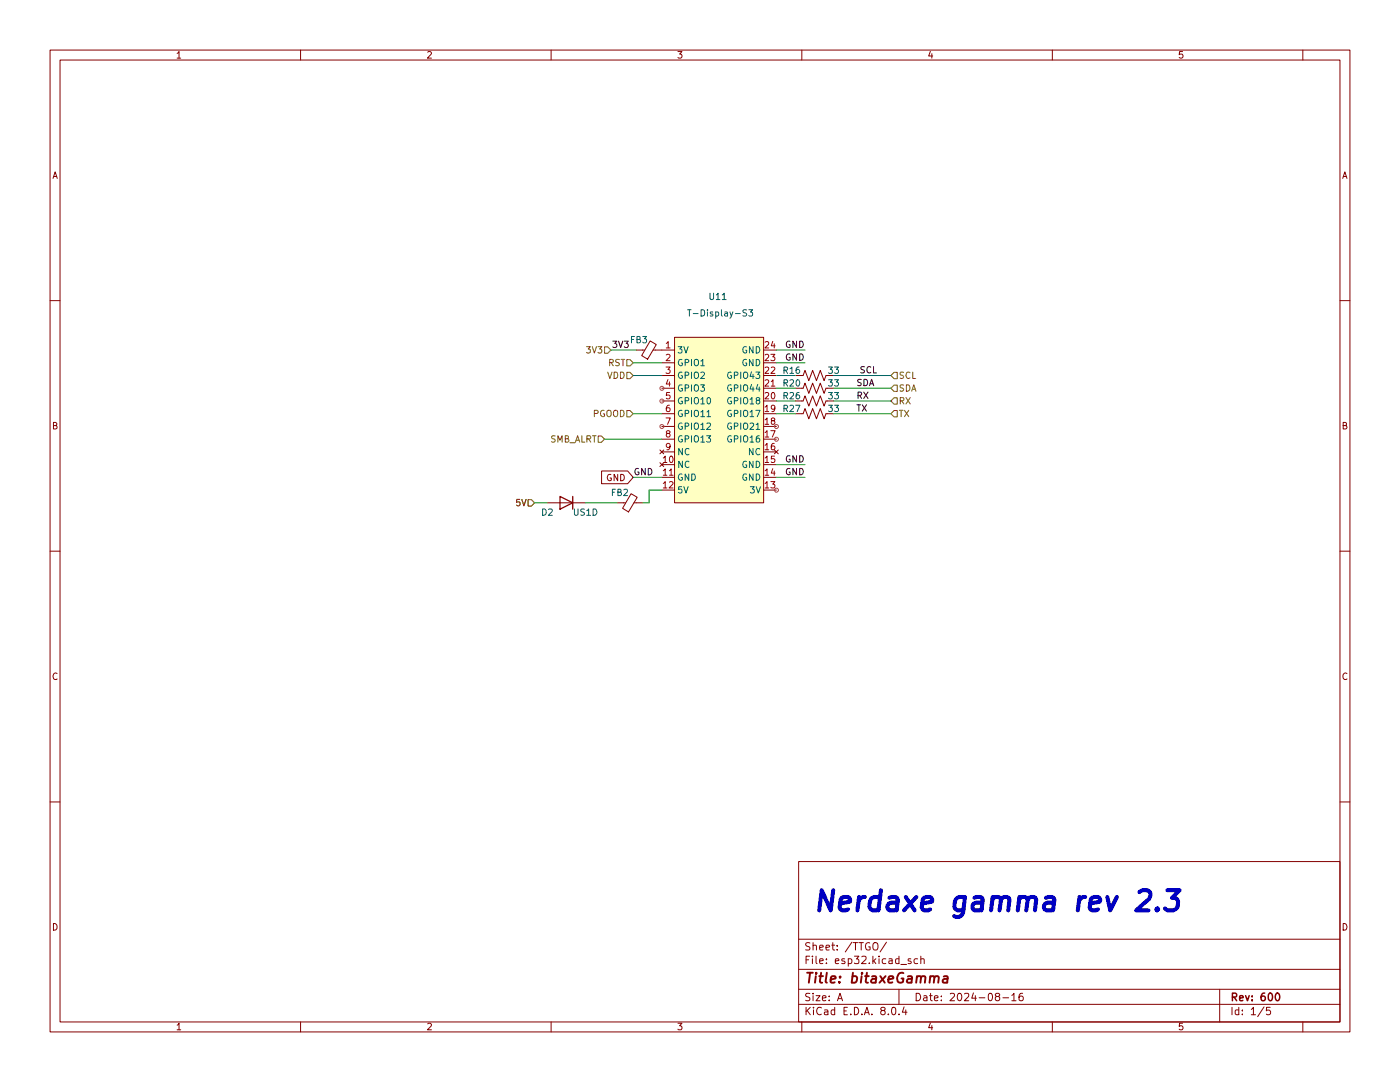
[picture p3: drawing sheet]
(kicad_sch
 (version 20231120)
 (generator "eeschema")
 (generator_version "8.0")
 (paper "A")
 (title_block
  (title "bitaxeGamma")
  (date "2024-08-16")
  (rev "600"))
 (lib_symbols
  (symbol "Device:FerriteBead_Small"
   (pin_numbers hide)
   (pin_names
    (offset 0)) (exclude_from_sim no) (in_bom yes) (on_board yes)
   (property "Reference" "FB" (at 1.905 1.27 0) (effects (font (size 1.27 1.27)) (justify left)))
   (property "Value" "FerriteBead_Small" (at 1.905 -1.27 0) (effects (font (size 1.27 1.27)) (justify left)))
   (property "Footprint" "" (at -1.778 0 90) (effects (font (size 1.27 1.27)) (hide yes)))
   (property "Datasheet" "~" (at 0 0 0) (effects (font (size 1.27 1.27)) (hide yes)))
   (property "Description" "Ferrite bead, small symbol" (at 0 0 0) (effects (font (size 1.27 1.27)) (hide yes)))
   (symbol "FerriteBead_Small_0_1"
    (polyline (pts (xy 0 -1.27) (xy 0 -0.7874)) (stroke (width 0) (type default)) (fill (type none)))
    (polyline (pts (xy 0 0.889) (xy 0 1.2954)) (stroke (width 0) (type default)) (fill (type none)))
    (polyline (pts (xy -1.8288 0.2794) (xy -1.1176 1.4986) (xy 1.8288 -0.2032) (xy 1.1176 -1.4224) (xy -1.8288 0.2794)) (stroke (width 0) (type default)) (fill (type none))))
   (symbol "FerriteBead_Small_1_1"
    (pin passive line (at 0 2.54 270) (length 1.27) (name "~" (effects (font (size 1.27 1.27)))) (number "1" (effects (font (size 1.27 1.27)))))
    (pin passive line (at 0 -2.54 90) (length 1.27) (name "~" (effects (font (size 1.27 1.27)))) (number "2" (effects (font (size 1.27 1.27)))))))
  (symbol "Device:R_US"
   (pin_numbers hide)
   (pin_names
    (offset 0)) (exclude_from_sim no) (in_bom yes) (on_board yes)
   (property "Reference" "R" (at 2.54 0 90) (effects (font (size 1.27 1.27))))
   (property "Value" "R_US" (at -2.54 0 90) (effects (font (size 1.27 1.27))))
   (property "Footprint" "" (at 1.016 -0.254 90) (effects (font (size 1.27 1.27)) (hide yes)))
   (property "Datasheet" "~" (at 0 0 0) (effects (font (size 1.27 1.27)) (hide yes)))
   (property "Description" "Resistor, US symbol" (at 0 0 0) (effects (font (size 1.27 1.27)) (hide yes)))
   (symbol "R_US_0_1"
    (polyline (pts (xy 0 -2.286) (xy 0 -2.54)) (stroke (width 0) (type default)) (fill (type none)))
    (polyline (pts (xy 0 2.286) (xy 0 2.54)) (stroke (width 0) (type default)) (fill (type none)))
    (polyline (pts (xy 0 -0.762) (xy 1.016 -1.143) (xy 0 -1.524) (xy -1.016 -1.905) (xy 0 -2.286)) (stroke (width 0) (type default)) (fill (type none)))
    (polyline (pts (xy 0 0.762) (xy 1.016 0.381) (xy 0 0) (xy -1.016 -0.381) (xy 0 -0.762)) (stroke (width 0) (type default)) (fill (type none)))
    (polyline (pts (xy 0 2.286) (xy 1.016 1.905) (xy 0 1.524) (xy -1.016 1.143) (xy 0 0.762)) (stroke (width 0) (type default)) (fill (type none))))
   (symbol "R_US_1_1"
    (pin passive line (at 0 3.81 270) (length 1.27) (name "~" (effects (font (size 1.27 1.27)))) (number "1" (effects (font (size 1.27 1.27)))))
    (pin passive line (at 0 -3.81 90) (length 1.27) (name "~" (effects (font (size 1.27 1.27)))) (number "2" (effects (font (size 1.27 1.27)))))))
  (symbol "Diode:US1D"
   (pin_numbers hide)
   (pin_names hide) (exclude_from_sim no) (in_bom yes) (on_board yes)
   (property "Reference" "D" (at 0 2.54 0) (effects (font (size 1.27 1.27))))
   (property "Value" "US1D" (at 0 -2.54 0) (effects (font (size 1.27 1.27))))
   (property "Footprint" "Diode_SMD:D_SMA" (at 0 -4.445 0) (effects (font (size 1.27 1.27)) (hide yes)))
   (property "Datasheet" "https://www.diodes.com/assets/Datasheets/ds16008.pdf" (at 0 0 0) (effects (font (size 1.27 1.27)) (hide yes)))
   (property "Description" "200V, 1A, General Purpose Rectifier Diode, SMA(DO-214AC)" (at 0 0 0) (effects (font (size 1.27 1.27)) (hide yes)))
   (property "Sim.Device" "D" (at 0 0 0) (effects (font (size 1.27 1.27)) (hide yes)))
   (property "Sim.Pins" "1=K 2=A" (at 0 0 0) (effects (font (size 1.27 1.27)) (hide yes)))
   (symbol "US1D_0_1"
    (polyline (pts (xy -1.27 1.27) (xy -1.27 -1.27)) (stroke (width 0.254) (type default)) (fill (type none)))
    (polyline (pts (xy 1.27 0) (xy -1.27 0)) (stroke (width 0) (type default)) (fill (type none)))
    (polyline (pts (xy 1.27 1.27) (xy 1.27 -1.27) (xy -1.27 0) (xy 1.27 1.27)) (stroke (width 0.254) (type default)) (fill (type none))))
   (symbol "US1D_1_1"
    (pin passive line (at -3.81 0 0) (length 2.54) (name "K" (effects (font (size 1.27 1.27)))) (number "1" (effects (font (size 1.27 1.27)))))
    (pin passive line (at 3.81 0 180) (length 2.54) (name "A" (effects (font (size 1.27 1.27)))) (number "2" (effects (font (size 1.27 1.27)))))))
  (symbol "bitaxe:T-Display-S3" (exclude_from_sim no) (in_bom yes) (on_board yes)
   (property "Reference" "U" (at -21.59 -1.27 0) (effects (font (size 1.27 1.27))))
   (property "Value" "T-Display-S3" (at -11.43 -36.83 0) (effects (font (size 1.27 1.27))))
   (property "Footprint" "bitaxe:T-Display-S3" (at 20.32 -3.81 0) (effects (font (size 1.27 1.27)) (hide yes)))
   (property "Datasheet" "" (at 0 0 0) (effects (font (size 1.27 1.27)) (hide yes)))
   (property "Description" "" (at 0 0 0) (effects (font (size 1.27 1.27)) (hide yes)))
   (symbol "T-Display-S3_1_0"
    (pin power_in line (at -25.4 -5.08 0) (length 2.54) (name "3V" (effects (font (size 1.27 1.27)))) (number "1" (effects (font (size 1.27 1.27)))))
    (pin no_connect line (at -25.4 -27.94 0) (length 2.54) (name "NC" (effects (font (size 1.27 1.27)))) (number "10" (effects (font (size 1.27 1.27)))))
    (pin power_in line (at -25.4 -30.48 0) (length 2.54) (name "GND" (effects (font (size 1.27 1.27)))) (number "11" (effects (font (size 1.27 1.27)))))
    (pin power_in line (at -25.4 -33.02 0) (length 2.54) (name "5V" (effects (font (size 1.27 1.27)))) (number "12" (effects (font (size 1.27 1.27)))))
    (pin power_in line (at -2.54 -33.02 180) (length 2.54) (name "3V" (effects (font (size 1.27 1.27)))) (number "13" (effects (font (size 1.27 1.27)))))
    (pin power_in line (at -2.54 -30.48 180) (length 2.54) (name "GND" (effects (font (size 1.27 1.27)))) (number "14" (effects (font (size 1.27 1.27)))))
    (pin power_in line (at -2.54 -27.94 180) (length 2.54) (name "GND" (effects (font (size 1.27 1.27)))) (number "15" (effects (font (size 1.27 1.27)))))
    (pin no_connect line (at -2.54 -25.4 180) (length 2.54) (name "NC" (effects (font (size 1.27 1.27)))) (number "16" (effects (font (size 1.27 1.27)))))
    (pin bidirectional line (at -2.54 -22.86 180) (length 2.54) (name "GPIO16" (effects (font (size 1.27 1.27)))) (number "17" (effects (font (size 1.27 1.27)))))
    (pin bidirectional line (at -2.54 -20.32 180) (length 2.54) (name "GPIO21" (effects (font (size 1.27 1.27)))) (number "18" (effects (font (size 1.27 1.27)))))
    (pin bidirectional line (at -2.54 -17.78 180) (length 2.54) (name "GPIO17" (effects (font (size 1.27 1.27)))) (number "19" (effects (font (size 1.27 1.27)))))
    (pin bidirectional line (at -25.4 -7.62 0) (length 2.54) (name "GPIO1" (effects (font (size 1.27 1.27)))) (number "2" (effects (font (size 1.27 1.27)))))
    (pin bidirectional line (at -2.54 -15.24 180) (length 2.54) (name "GPIO18" (effects (font (size 1.27 1.27)))) (number "20" (effects (font (size 1.27 1.27)))))
    (pin bidirectional line (at -25.4 -10.16 0) (length 2.54) (name "GPIO2" (effects (font (size 1.27 1.27)))) (number "3" (effects (font (size 1.27 1.27)))))
    (pin bidirectional line (at -25.4 -12.7 0) (length 2.54) (name "GPIO3" (effects (font (size 1.27 1.27)))) (number "4" (effects (font (size 1.27 1.27)))))
    (pin bidirectional line (at -25.4 -15.24 0) (length 2.54) (name "GPIO10" (effects (font (size 1.27 1.27)))) (number "5" (effects (font (size 1.27 1.27)))))
    (pin input line (at -25.4 -17.78 0) (length 2.54) (name "GPIO11" (effects (font (size 1.27 1.27)))) (number "6" (effects (font (size 1.27 1.27)))))
    (pin bidirectional line (at -25.4 -20.32 0) (length 2.54) (name "GPIO12" (effects (font (size 1.27 1.27)))) (number "7" (effects (font (size 1.27 1.27)))))
    (pin bidirectional line (at -25.4 -22.86 0) (length 2.54) (name "GPIO13" (effects (font (size 1.27 1.27)))) (number "8" (effects (font (size 1.27 1.27)))))
    (pin no_connect line (at -25.4 -25.4 0) (length 2.54) (name "NC" (effects (font (size 1.27 1.27)))) (number "9" (effects (font (size 1.27 1.27))))))
   (symbol "T-Display-S3_1_1"
    (rectangle (start -22.86 -2.54) (end -5.08 -35.56) (stroke (width 0) (type default)) (fill (type background)))
    (pin bidirectional line (at -2.54 -12.7 180) (length 2.54) (name "GPIO44" (effects (font (size 1.27 1.27)))) (number "21" (effects (font (size 1.27 1.27)))))
    (pin bidirectional line (at -2.54 -10.16 180) (length 2.54) (name "GPIO43" (effects (font (size 1.27 1.27)))) (number "22" (effects (font (size 1.27 1.27)))))
    (pin power_in line (at -2.54 -7.62 180) (length 2.54) (name "GND" (effects (font (size 1.27 1.27)))) (number "23" (effects (font (size 1.27 1.27)))))
    (pin power_in line (at -2.54 -5.08 180) (length 2.54) (name "GND" (effects (font (size 1.27 1.27)))) (number "24" (effects (font (size 1.27 1.27))))))))
 (wire
  (pts (xy 154.94 82.55) (xy 158.75 82.55))
  (stroke (width 0) (type default)))
 (wire
  (pts (xy 154.94 74.93) (xy 158.75 74.93))
  (stroke (width 0) (type default)))
 (wire
  (pts (xy 127 69.85) (xy 121.92 69.85))
  (stroke (width 0) (type default)))
 (wire
  (pts (xy 166.37 77.47) (xy 177.8 77.47))
  (stroke (width 0) (type default)))
 (wire
  (pts (xy 120.65 87.63) (xy 132.08 87.63))
  (stroke (width 0) (type default)))
 (wire
  (pts (xy 154.94 72.39) (xy 160.655 72.39))
  (stroke (width 0) (type default)))
 (wire
  (pts (xy 126.365 82.55) (xy 132.08 82.55))
  (stroke (width 0) (type default)))
 (wire
  (pts (xy 166.37 74.93) (xy 177.8 74.93))
  (stroke (width 0) (type default)))
 (wire
  (pts (xy 106.68 100.33) (xy 109.22 100.33))
  (stroke (width 0) (type default)))
 (wire
  (pts (xy 154.94 80.01) (xy 158.75 80.01))
  (stroke (width 0) (type default)))
 (wire
  (pts (xy 132.08 95.25) (xy 126.365 95.25))
  (stroke (width 0) (type default)))
 (wire
  (pts (xy 166.37 82.55) (xy 177.8 82.55))
  (stroke (width 0) (type default)))
 (wire
  (pts (xy 126.365 74.93) (xy 132.08 74.93))
  (stroke (width 0) (type default)))
 (wire
  (pts (xy 129.54 100.33) (xy 129.54 97.79))
  (stroke (width 0) (type default)))
 (wire
  (pts (xy 128.27 100.33) (xy 129.54 100.33))
  (stroke (width 0) (type default)))
 (wire
  (pts (xy 116.84 100.33) (xy 123.19 100.33))
  (stroke (width 0) (type default)))
 (wire
  (pts (xy 154.94 69.85) (xy 160.655 69.85))
  (stroke (width 0) (type default)))
 (wire
  (pts (xy 154.94 95.25) (xy 160.655 95.25))
  (stroke (width 0) (type default)))
 (wire
  (pts (xy 129.54 97.79) (xy 132.08 97.79))
  (stroke (width 0) (type default)))
 (wire
  (pts (xy 166.37 80.01) (xy 177.8 80.01))
  (stroke (width 0) (type default)))
 (wire
  (pts (xy 154.94 77.47) (xy 158.75 77.47))
  (stroke (width 0) (type default)))
 (wire
  (pts (xy 126.365 72.39) (xy 132.08 72.39))
  (stroke (width 0) (type default)))
 (wire
  (pts (xy 154.94 92.71) (xy 160.655 92.71))
  (stroke (width 0) (type default)))
 (text "Nerdaxe gamma rev 2.3"
  (exclude_from_sim no)
  (at 199.136 180.086 0)
  (effects (font (size 4 4) (thickness 0.8)
    (bold yes)
    (italic yes))))
 (label "3V3"
  (at 125.73 69.85 180)
  (fields_autoplaced yes)
  (effects (font (size 1.27 1.27)) (justify right bottom)))
 (label "GND"
  (at 160.655 95.25 180)
  (fields_autoplaced yes)
  (effects (font (size 1.27 1.27)) (justify right bottom)))
 (label "TX"
  (at 170.815 82.55 0)
  (fields_autoplaced yes)
  (effects (font (size 1.27 1.27)) (justify left bottom)))
 (label "GND"
  (at 160.655 92.71 180)
  (fields_autoplaced yes)
  (effects (font (size 1.27 1.27)) (justify right bottom)))
 (label "SDA"
  (at 170.815 77.47 0)
  (fields_autoplaced yes)
  (effects (font (size 1.27 1.27)) (justify left bottom)))
 (label "GND"
  (at 126.365 95.25 0)
  (fields_autoplaced yes)
  (effects (font (size 1.27 1.27)) (justify left bottom)))
 (label "GND"
  (at 160.655 69.85 180)
  (fields_autoplaced yes)
  (effects (font (size 1.27 1.27)) (justify right bottom)))
 (label "SCL"
  (at 171.45 74.93 0)
  (fields_autoplaced yes)
  (effects (font (size 1.27 1.27)) (justify left bottom)))
 (label "RX"
  (at 170.815 80.01 0)
  (fields_autoplaced yes)
  (effects (font (size 1.27 1.27)) (justify left bottom)))
 (label "GND"
  (at 160.655 72.39 180)
  (fields_autoplaced yes)
  (effects (font (size 1.27 1.27)) (justify right bottom)))
 (global_label "GND"
  (shape input)
  (at 126.365 95.25 180)
  (fields_autoplaced yes)
  (effects (font (size 1.27 1.27)) (justify right))
  (property "Intersheetrefs" "${INTERSHEET_REFS}" (at 119.5093 95.25 0) (effects (font (size 1.27 1.27)) (justify right) (hide yes))))
 (hierarchical_label "VDD"
  (shape input)
  (at 126.365 74.93 180)
  (fields_autoplaced yes)
  (effects (font (size 1.27 1.27)) (justify right)))
 (hierarchical_label "5V"
  (shape input)
  (at 106.68 100.33 180)
  (fields_autoplaced yes)
  (effects (font (size 1.27 1.27)) (justify right)))
 (hierarchical_label "PGOOD"
  (shape input)
  (at 126.365 82.55 180)
  (fields_autoplaced yes)
  (effects (font (size 1.27 1.27)) (justify right)))
 (hierarchical_label "TX"
  (shape input)
  (at 177.8 82.55 0)
  (fields_autoplaced yes)
  (effects (font (size 1.27 1.27)) (justify left)))
 (hierarchical_label "SMB_ALRT"
  (shape input)
  (at 120.65 87.63 180)
  (fields_autoplaced yes)
  (effects (font (size 1.27 1.27)) (justify right)))
 (hierarchical_label "SDA"
  (shape input)
  (at 177.8 77.47 0)
  (fields_autoplaced yes)
  (effects (font (size 1.27 1.27)) (justify left)))
 (hierarchical_label "3V3"
  (shape input)
  (at 121.92 69.85 180)
  (fields_autoplaced yes)
  (effects (font (size 1.27 1.27)) (justify right)))
 (hierarchical_label "SCL"
  (shape input)
  (at 177.8 74.93 0)
  (fields_autoplaced yes)
  (effects (font (size 1.27 1.27)) (justify left)))
 (hierarchical_label "RX"
  (shape input)
  (at 177.8 80.01 0)
  (fields_autoplaced yes)
  (effects (font (size 1.27 1.27)) (justify left)))
 (hierarchical_label "5V"
  (shape input)
  (at 106.68 100.33 180)
  (fields_autoplaced yes)
  (effects (font (size 1.27 1.27)) (justify right)))
 (hierarchical_label "RST"
  (shape input)
  (at 126.365 72.39 180)
  (fields_autoplaced yes)
  (effects (font (size 1.27 1.27)) (justify right)))
 (symbol
  (lib_id "Device:R_US")
  (at 162.56 82.55 90)
  (unit 1)
  (exclude_from_sim no)
  (in_bom yes)
  (on_board yes)
  (dnp no)
  (property "Reference" "R27" (at 157.988 81.534 90) (effects (font (size 1.27 1.27))))
  (property "Value" "33" (at 166.37 81.534 90) (effects (font (size 1.27 1.27))))
  (property "Footprint" "Resistor_SMD:R_0805_2012Metric" (at 162.814 81.534 90) (effects (font (size 1.27 1.27)) (hide yes)))
  (property "Datasheet" "~" (at 162.56 82.55 0) (effects (font (size 1.27 1.27)) (hide yes)))
  (property "Description" "" (at 162.56 82.55 0) (effects (font (size 1.27 1.27)) (hide yes)))
  (property "DK" "311-10.0LRCT-ND" (at 162.56 82.55 0) (effects (font (size 1.27 1.27)) (hide yes)))
  (property "PARTNO" "RC0402FR-0710RL" (at 162.56 82.55 0) (effects (font (size 1.27 1.27)) (hide yes)))
  (pin "1")
  (pin "2"))
 (symbol
  (lib_id "Device:FerriteBead_Small")
  (at 129.54 69.85 90)
  (unit 1)
  (exclude_from_sim no)
  (in_bom yes)
  (on_board yes)
  (dnp no)
  (property "Reference" "FB3" (at 127.508 67.818 90) (effects (font (size 1.27 1.27))))
  (property "Value" "BLM21PG221SN1D" (at 120.904 65.786 90) (effects (font (size 1.27 1.27)) (hide yes)))
  (property "Footprint" "Resistor_SMD:R_0805_2012Metric" (at 129.54 71.628 90) (effects (font (size 1.27 1.27)) (hide yes)))
  (property "Datasheet" "~" (at 129.54 69.85 0) (effects (font (size 1.27 1.27)) (hide yes)))
  (property "Description" "Ferrite bead, small symbol" (at 129.54 69.85 0) (effects (font (size 1.27 1.27)) (hide yes)))
  (pin "1")
  (pin "2"))
 (symbol
  (lib_id "Diode:US1D")
  (at 113.03 100.33 180)
  (unit 1)
  (exclude_from_sim no)
  (in_bom yes)
  (on_board yes)
  (dnp no)
  (property "Reference" "D2" (at 109.22 102.235 0) (effects (font (size 1.27 1.27))))
  (property "Value" "US1D" (at 116.84 102.235 0) (effects (font (size 1.27 1.27))))
  (property "Footprint" "Diode_SMD:D_SMA" (at 113.03 95.885 0) (effects (font (size 1.27 1.27)) (hide yes)))
  (property "Datasheet" "https://www.diodes.com/assets/Datasheets/ds16008.pdf" (at 113.03 100.33 0) (effects (font (size 1.27 1.27)) (hide yes)))
  (property "Description" "" (at 113.03 100.33 0) (effects (font (size 1.27 1.27)) (hide yes)))
  (property "Sim.Device" "D" (at 113.03 100.33 0) (effects (font (size 1.27 1.27)) (hide yes)))
  (property "Sim.Pins" "1=K 2=A" (at 113.03 100.33 0) (effects (font (size 1.27 1.27)) (hide yes)))
  (pin "1")
  (pin "2"))
 (symbol
  (lib_id "Device:FerriteBead_Small")
  (at 125.73 100.33 90)
  (unit 1)
  (exclude_from_sim no)
  (in_bom yes)
  (on_board yes)
  (dnp no)
  (property "Reference" "FB2" (at 123.698 98.298 90) (effects (font (size 1.27 1.27))))
  (property "Value" "MPZ2012S221A" (at 127.762 103.886 90) (effects (font (size 1.27 1.27)) (hide yes)))
  (property "Footprint" "Resistor_SMD:R_0805_2012Metric" (at 125.73 102.108 90) (effects (font (size 1.27 1.27)) (hide yes)))
  (property "Datasheet" "~" (at 125.73 100.33 0) (effects (font (size 1.27 1.27)) (hide yes)))
  (property "Description" "Ferrite bead, small symbol" (at 125.73 100.33 0) (effects (font (size 1.27 1.27)) (hide yes)))
  (pin "1")
  (pin "2"))
 (symbol
  (lib_id "Device:R_US")
  (at 162.56 80.01 90)
  (unit 1)
  (exclude_from_sim no)
  (in_bom yes)
  (on_board yes)
  (dnp no)
  (property "Reference" "R26" (at 157.988 78.994 90) (effects (font (size 1.27 1.27))))
  (property "Value" "33" (at 166.37 78.994 90) (effects (font (size 1.27 1.27))))
  (property "Footprint" "Resistor_SMD:R_0805_2012Metric" (at 162.814 78.994 90) (effects (font (size 1.27 1.27)) (hide yes)))
  (property "Datasheet" "~" (at 162.56 80.01 0) (effects (font (size 1.27 1.27)) (hide yes)))
  (property "Description" "" (at 162.56 80.01 0) (effects (font (size 1.27 1.27)) (hide yes)))
  (property "DK" "311-10.0LRCT-ND" (at 162.56 80.01 0) (effects (font (size 1.27 1.27)) (hide yes)))
  (property "PARTNO" "RC0402FR-0710RL" (at 162.56 80.01 0) (effects (font (size 1.27 1.27)) (hide yes)))
  (pin "1")
  (pin "2"))
 (symbol
  (lib_id "Device:R_US")
  (at 162.56 74.93 90)
  (unit 1)
  (exclude_from_sim no)
  (in_bom yes)
  (on_board yes)
  (dnp no)
  (property "Reference" "R16" (at 157.988 73.914 90) (effects (font (size 1.27 1.27))))
  (property "Value" "33" (at 166.37 73.914 90) (effects (font (size 1.27 1.27))))
  (property "Footprint" "Resistor_SMD:R_0805_2012Metric" (at 162.814 73.914 90) (effects (font (size 1.27 1.27)) (hide yes)))
  (property "Datasheet" "~" (at 162.56 74.93 0) (effects (font (size 1.27 1.27)) (hide yes)))
  (property "Description" "" (at 162.56 74.93 0) (effects (font (size 1.27 1.27)) (hide yes)))
  (property "DK" "311-10.0LRCT-ND" (at 162.56 74.93 0) (effects (font (size 1.27 1.27)) (hide yes)))
  (property "PARTNO" "RC0402FR-0710RL" (at 162.56 74.93 0) (effects (font (size 1.27 1.27)) (hide yes)))
  (pin "1")
  (pin "2"))
 (symbol
  (lib_id "Device:R_US")
  (at 162.56 77.47 90)
  (unit 1)
  (exclude_from_sim no)
  (in_bom yes)
  (on_board yes)
  (dnp no)
  (property "Reference" "R20" (at 157.988 76.454 90) (effects (font (size 1.27 1.27))))
  (property "Value" "33" (at 166.37 76.454 90) (effects (font (size 1.27 1.27))))
  (property "Footprint" "Resistor_SMD:R_0805_2012Metric" (at 162.814 76.454 90) (effects (font (size 1.27 1.27)) (hide yes)))
  (property "Datasheet" "~" (at 162.56 77.47 0) (effects (font (size 1.27 1.27)) (hide yes)))
  (property "Description" "" (at 162.56 77.47 0) (effects (font (size 1.27 1.27)) (hide yes)))
  (property "DK" "311-10.0LRCT-ND" (at 162.56 77.47 0) (effects (font (size 1.27 1.27)) (hide yes)))
  (property "PARTNO" "RC0402FR-0710RL" (at 162.56 77.47 0) (effects (font (size 1.27 1.27)) (hide yes)))
  (pin "1")
  (pin "2"))
 (symbol
  (lib_id "bitaxe:T-Display-S3")
  (at 157.48 64.77 0)
  (unit 1)
  (exclude_from_sim no)
  (in_bom yes)
  (on_board yes)
  (dnp no)
  (property "Reference" "U11" (at 143.256 59.182 0) (effects (font (size 1.27 1.27))))
  (property "Value" "T-Display-S3" (at 143.764 62.484 0) (effects (font (size 1.27 1.27))))
  (property "Footprint" "bitaxe:T-Display-S3" (at 177.8 68.58 0) (effects (font (size 1.27 1.27)) (hide yes)))
  (property "Datasheet" "" (at 157.48 64.77 0) (effects (font (size 1.27 1.27)) (hide yes)))
  (property "Description" "" (at 157.48 64.77 0) (effects (font (size 1.27 1.27)) (hide yes)))
  (pin "1")
  (pin "10")
  (pin "11")
  (pin "12")
  (pin "13")
  (pin "14")
  (pin "15")
  (pin "16")
  (pin "17")
  (pin "18")
  (pin "19")
  (pin "2")
  (pin "20")
  (pin "3")
  (pin "4")
  (pin "5")
  (pin "6")
  (pin "7")
  (pin "8")
  (pin "9")
  (pin "21")
  (pin "22")
  (pin "23")
  (pin "24")))
